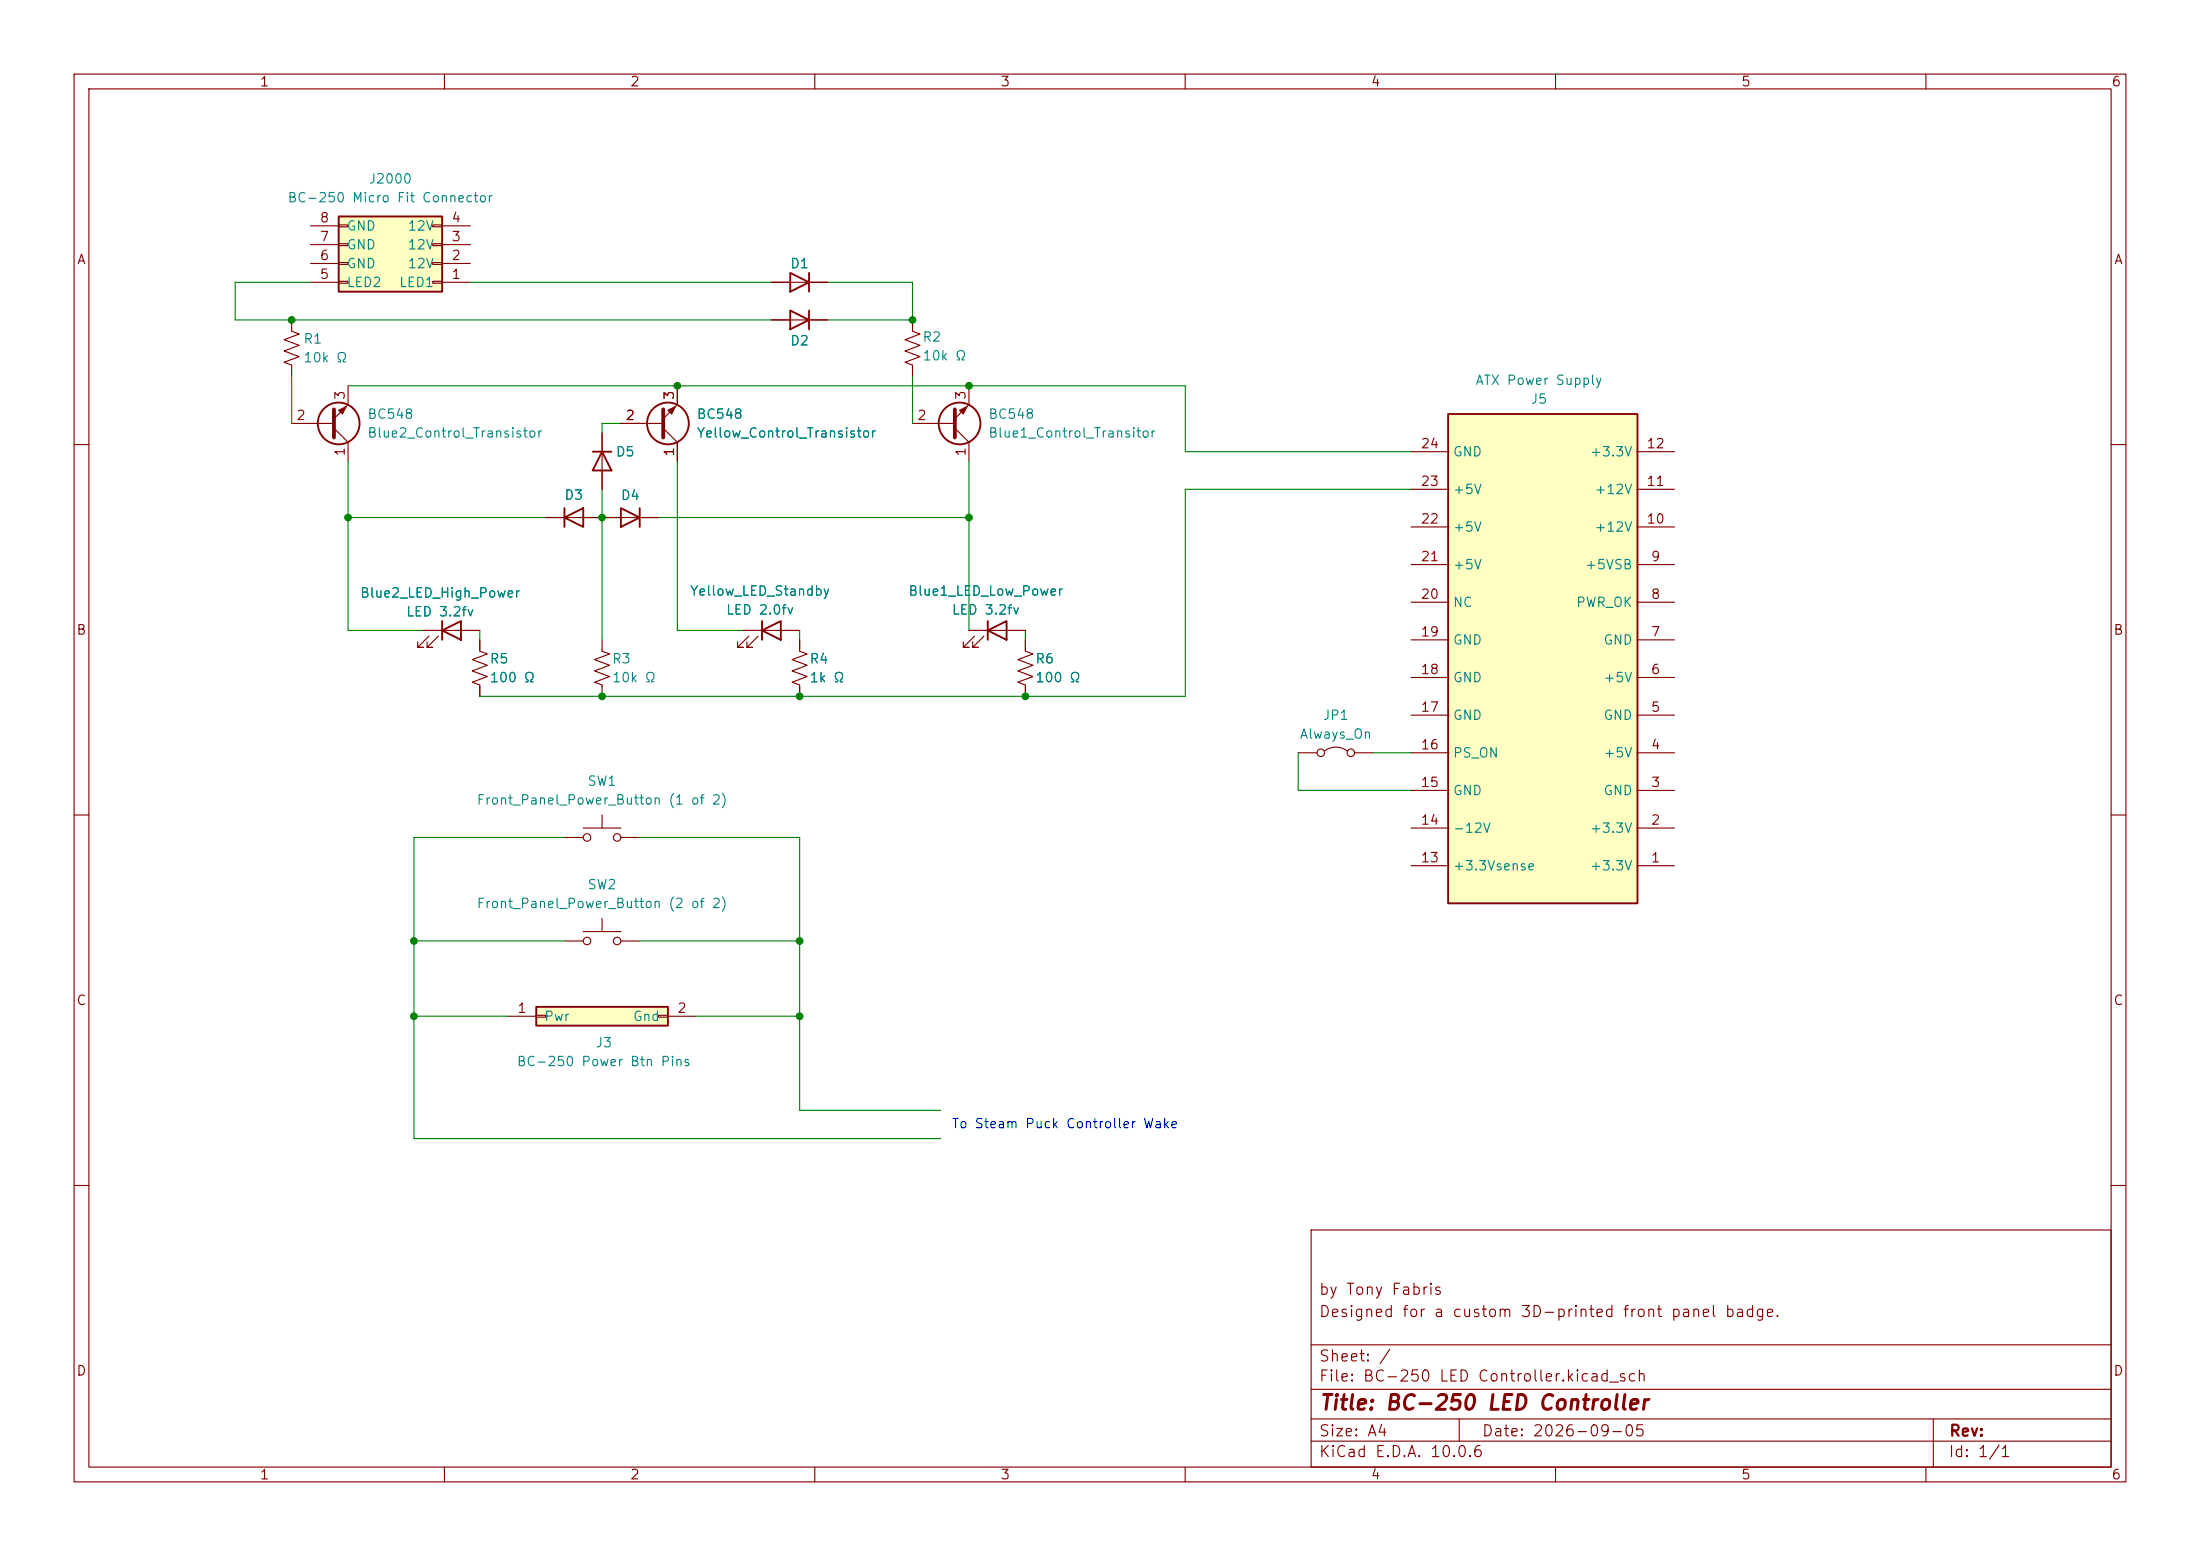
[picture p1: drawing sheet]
<svg xmlns="http://www.w3.org/2000/svg" width="297mm" height="210mm" viewBox="0 0 297 210" stroke-linecap="round" stroke-linejoin="round" font-family="sans-serif">
<g fill="none" stroke="#840000" stroke-width=".15">
<path d="M10 10h277v190h-277zM12 12h273v186h-273zM60 10v2M110 10v2M160 10v2M210 10v2M260 10v2M39.4 43.2v1.5l1 .4-2 .7 2 .8-2 .8 2 .7-2 .8 1 .4v1.5M83.8 57.2h5.7M89.5 57.8l1.9 1.9v2.5M91.4 52.1v2.5l-1.9 1.9M10 60h2"/>
<path d="M73.7 69.9h7.6M285 60h2M64.8 86.4v1.5l1 .4-2 .7 2 .8-2 .8 2 .7-2 .8 1 .4v1.5M100.3 85.1h7.6M101.1 85.9l-1.5 1.5h.7h-.7v-.8M102.4 85.9l-1.6 1.5h.8h-.8v-.8M10 110h2M285 110h2M10 160h2M177 166h108v32h-108zM285 160h2M60 198v2"/>
<path d="M110 198v2M160 198v2M177 194.5h108M177 191.5h108M177 187.5h108M177 181.5h108M197 191.5v3M210 198v2M260 198v2M261 191.5v6.5"/>
</g>
<g fill="none" stroke="#840000" stroke-width=".25">
<path d="M76.2 69.9l2.5-1.3v2.5zM76.2 68.6v2.5M102.9 85.1l2.5-1.3v2.6zM102.9 83.8v2.6"/>
<circle cx="90.2" cy="57.1" r="2.82"/>
</g>
<path d="M89.5 55.2v3.9" fill="none" stroke="#840000" stroke-width=".51"/>
<path d="M90.2 55.4l1-.5-.5 1z" fill="#840000" stroke="#840000" stroke-width=".15"/>
<path d="M45.7 29.2h14v10.2h-14z" fill="#ffffc2"/>
<g fill="none" stroke="#840000" stroke-width=".25">
<path d="M45.7 29.2h14v10.2h-14zM106.7 36.8l2.5 1.3-2.5 1.3zM109.2 36.8v2.6M106.7 41.9l2.5 1.3-2.5 1.3zM109.2 41.9v2.6"/>
<circle cx="45.7" cy="57.1" r="2.82"/>
</g>
<g fill="none" stroke="#840000" stroke-width=".15">
<path d="M41.9 38.1h3.8M41.9 35.6h3.8M41.9 33h3.8M41.9 30.5h3.8M45.7 38h1.3v.2h-1.3zM45.7 35.4h1.3v.3h-1.3zM45.7 32.9h1.3v.2h-1.3zM45.7 30.4h1.3v.2h-1.3zM58.4 38h1.3v.2h-1.3zM58.4 35.4h1.3v.3h-1.3zM58.4 32.9h1.3v.2h-1.3zM58.4 30.4h1.3v.2h-1.3z"/>
<path d="M59.7 38.1h3.8M59.7 35.6h3.8M59.7 33h3.8M59.7 30.5h3.8M104.1 38.1h7.7M39.4 57.2h5.7M45.1 57.8l1.9 1.9v2.5M47 52.1v2.5l-1.9 1.9M104.1 43.2h7.7M123.2 43.2v1.5l1 .4-2 .7 2 .8-2 .8 2 .7-2 .8 1 .4v1.5M138.4 86.4v1.5l1 .4-2 .7 2 .8-2 .8 2 .7-2 .8 1 .4v1.5"/>
</g>
<path d="M45.1 55.2v3.9" fill="none" stroke="#840000" stroke-width=".51"/>
<path d="M45.7 55.4l1-.5-.5 1z" fill="#840000" stroke="#840000" stroke-width=".15"/>
<path d="M195.5 55.9h25.6v66h-25.6z" fill="#ffffc2"/>
<g fill="none" stroke="#840000" stroke-width=".25">
<path d="M195.5 55.9h25.6v66h-25.6zM80 61h2.5M81.3 61l1.2 2.5h-2.5zM83.8 68.6l2.6 1.3-2.6 1.2zM86.4 68.6v2.5M59.7 85.1l2.5-1.3v2.6zM59.7 83.8v2.6M133.3 85.1l2.6-1.3v2.6zM133.3 83.8v2.6"/>
<circle cx="129.5" cy="57.1" r="2.82"/>
</g>
<g fill="none" stroke="#840000" stroke-width=".15">
<path d="M81.3 58.4v7.6M123.2 57.2h5.7M128.9 57.8l1.9 1.9v2.5M130.8 52.1v2.5l-1.9 1.9M81.3 69.9h7.6M190.5 76.2h5.1M190.5 71.1h5.1M190.5 66h5.1M190.5 61h5.1M221 76.2h5.1M221 71.1h5.1M221 66h5.1"/>
<path d="M221 61h5.1M57.1 85.1h7.7M57.9 85.9l-1.5 1.5h.7h-.7v-.8M59.2 85.9l-1.5 1.5h.7h-.7v-.8M107.9 86.4v1.5l1.1 .4-2.1 .7 2.1 .8-2.1 .8 2.1 .7-2.1 .8 1 .4v1.5M130.8 85.1h7.6M131.6 85.9l-1.6 1.5h.8h-.8v-.8M132.8 85.9l-1.5 1.5h.8h-.8v-.8M190.5 96.5h5.1M190.5 91.4h5.1M190.5 86.4h5.1M190.5 81.3h5.1"/>
<path d="M221 96.5h5.1M221 91.4h5.1M221 86.4h5.1M221 81.3h5.1M76.2 113h2.5M78.7 111.8h5.1M81.3 110v1.8M83.8 113h2.6M175.3 101.6h2.5M178.8 101.3a2.54 2.54 0 0 1 3.1 0M182.9 101.6h2.5M190.5 116.8h5.1"/>
<path d="M190.5 111.8h5.1M190.5 106.7h5.1M190.5 101.6h5.1M221 116.8h5.1M221 111.8h5.1M221 106.7h5.1M221 101.6h5.1"/>
<circle cx="79.2" cy="113" r=".51"/>
<circle cx="83.3" cy="113" r=".51"/>
<circle cx="178.3" cy="101.6" r=".51"/>
<circle cx="182.4" cy="101.6" r=".51"/>
</g>
<path d="M128.9 55.2v3.9" fill="none" stroke="#840000" stroke-width=".51"/>
<path d="M129.5 55.4l1.1-.5-.6 1z" fill="#840000" stroke="#840000" stroke-width=".15"/>
<path d="M72.4 135.9h17.8v2.5h-17.8z" fill="#ffffc2"/>
<path d="M72.4 135.9h17.8v2.5h-17.8z" fill="none" stroke="#840000" stroke-width=".25"/>
<g fill="none" stroke="#840000" stroke-width=".15">
<path d="M104.1 38.1h2.6M109.2 38.1h2.6M81.3 58.4v2.6M83.8 57.2h2.6M91.4 52.1v2.5M91.4 59.7v2.5M104.1 43.2h2.6M109.2 43.2h2.6M73.7 69.9h2.5M78.7 69.9h5.1M81.3 63.5v2.5M86.4 69.9h2.5"/>
<path d="M57.1 85.1h2.6M62.2 85.1h2.6M64.8 86.4v1.2M64.8 92.7v1.3M81.3 86.4v1.5l1 .4-2 .7 2 .8-2 .8 2 .7-2 .8 1 .4v1.5M100.3 85.1h2.6M105.4 85.1h2.5M107.9 86.4v1.2M107.9 92.7v1.3M130.8 85.1h2.5M135.9 85.1h2.5M138.4 86.4v1.2"/>
<path d="M138.4 92.7v1.3M68.6 137.2h3.8M72.4 137h1.3v.3h-1.3zM76.2 127h2.5M78.7 125.7h5.1M81.3 124v1.7M83.8 127h2.6M88.9 137h1.3v.3h-1.3zM90.2 137.2h3.8"/>
<circle cx="79.2" cy="127" r=".51"/>
<circle cx="83.3" cy="127" r=".51"/>
</g>
<g fill="none" stroke="#008400" stroke-width=".15">
<path d="M41.9 38.1h-10.2v5.1h72.4M63.5 38.1h40.6M111.8 38.1h11.4v5.1h-11.4M39.4 50.8v6.4M47 52.1h113v8.9h30.5M83.8 57.2h-2.5v1.2M123.2 50.8v6.4M47 62.2v22.9h10.1M47 69.9h26.7M81.3 66v20.4M88.9 69.9h41.9M91.4 62.2v22.9h8.9"/>
<path d="M130.8 62.2v22.9M190.5 66h-30.5v28h-95.2M64.8 85.1v1.3M107.9 85.1v1.3M138.4 85.1v1.3M76.2 113h-20.3v40.7h71.1M86.4 113h21.5v36.9h19.1M175.3 101.6v5.1h15.2M185.4 101.6h5.1M55.9 137.2h12.7M55.9 127h20.3M86.4 127h21.5"/>
<path d="M94 137.2h13.9"/>
</g>
<g fill="#008400" stroke="#008400" stroke-width=".14">
<circle cx="81.3" cy="69.9" r=".46"/>
<circle cx="55.9" cy="137.2" r=".46"/>
<circle cx="55.9" cy="127" r=".46"/>
<circle cx="47" cy="69.9" r=".46"/>
<circle cx="81.3" cy="94" r=".46"/>
<circle cx="107.9" cy="127" r=".46"/>
<circle cx="107.9" cy="137.2" r=".46"/>
<circle cx="130.8" cy="69.9" r=".46"/>
<circle cx="107.9" cy="94" r=".46"/>
<circle cx="138.4" cy="94" r=".46"/>
<circle cx="123.2" cy="43.2" r=".46"/>
<circle cx="91.4" cy="52.1" r=".46"/>
<circle cx="39.4" cy="43.2" r=".46"/>
<circle cx="130.8" cy="52.1" r=".46"/>
</g>
<text font-size="2" fill="#840000" x="178" y="190.8">Title: BC-250 LED Controller</text>
<g font-size="1.5" fill="#840000">
<text x="178" y="178.1">Designed for a custom 3D-printed front panel badge.</text>
<text x="178" y="175.1">by Tony Fabris</text>
<text x="178" y="184.1">Sheet: /</text>
<text x="178" y="186.8">File: BC-250 LED Controller.kicad_sch</text>
<text x="178" y="197">KiCad E.D.A. 10.0.6</text>
<text x="178" y="194.2">Size: A4</text>
<text x="200" y="194.2">Date: 2026-09-05</text>
<text x="263" y="197">Id: 1/1</text>
<text x="263" y="194.2">Rev:</text>
</g>
<g font-size="1.3" fill="#840000">
<text x="35" y="12">1</text>
<text x="85" y="12">2</text>
<text x="135" y="12">3</text>
<text x="185" y="12">4</text>
<text x="235" y="12">5</text>
<text x="285" y="12">6</text>
<text x="10.3" y="36">A</text>
<text x="43.1" y="35.4">6</text>
<text x="43.1" y="32.9">7</text>
<text x="43.1" y="30.3">8</text>
<text x="60.9" y="35.4">2</text>
<text x="60.9" y="32.9">3</text>
<text x="60.9" y="30.3">4</text>
<text x="285.3" y="36">A</text>
<text x="43.1" y="38">5</text>
<text x="60.9" y="38">1</text>
<text x="39.9" y="57">2</text>
<text x="46.9" y="54.1" transform="rotate(-90 46.9 54.1)">3</text>
<text x="84.4" y="57">2</text>
<text x="91.3" y="54.1" transform="rotate(-90 91.3 54.1)">3</text>
<text x="123.7" y="57">2</text>
<text x="130.7" y="54.1" transform="rotate(-90 130.7 54.1)">3</text>
<text x="46.9" y="61.7" transform="rotate(-90 46.9 61.7)">1</text>
<text x="91.3" y="61.7" transform="rotate(-90 91.3 61.7)">1</text>
<text x="130.7" y="61.7" transform="rotate(-90 130.7 61.7)">1</text>
<text x="191.7" y="65.9">23</text>
<text x="191.7" y="60.8">24</text>
<text x="222.2" y="65.9">11</text>
<text x="222.2" y="60.8">12</text>
<text x="191.7" y="71">22</text>
<text x="222.2" y="71">10</text>
<text x="191.7" y="76.1">21</text>
<text x="222.8" y="76.1">9</text>
<text x="191.7" y="81.1">20</text>
<text x="222.8" y="81.1">8</text>
<text x="10.2" y="86">B</text>
<text x="191.7" y="86.2">19</text>
<text x="222.8" y="86.2">7</text>
<text x="285.2" y="86">B</text>
<text x="191.7" y="91.3">18</text>
<text x="222.8" y="91.3">6</text>
<text x="191.7" y="101.5">16</text>
<text x="191.7" y="96.4">17</text>
<text x="222.8" y="101.5">4</text>
<text x="222.8" y="96.4">5</text>
<text x="191.7" y="106.5">15</text>
<text x="222.8" y="106.5">3</text>
<text x="191.7" y="111.6">14</text>
<text x="222.8" y="111.6">2</text>
<text x="191.7" y="116.7">13</text>
<text x="222.8" y="116.7">1</text>
<text x="10.2" y="136">C</text>
<text x="69.8" y="137">1</text>
<text x="91.3" y="137">2</text>
<text x="285.2" y="136">C</text>
<text x="10.2" y="186">D</text>
<text x="285.2" y="186">D</text>
<text x="35" y="200">1</text>
<text x="85" y="200">2</text>
<text x="135" y="200">3</text>
<text x="185" y="200">4</text>
<text x="235" y="200">5</text>
<text x="285" y="200">6</text>
</g>
<g font-size="1.3" fill="#008484">
<text x="38.7" y="27.6">BC-250 Micro Fit Connector</text>
<text x="49.7" y="25.1">J2000</text>
<text x="46.7" y="34">GND</text>
<text x="46.7" y="31.4">GND</text>
<text x="54.9" y="34">12V</text>
<text x="54.9" y="31.4">12V</text>
<text x="46.7" y="39.1">LED2</text>
<text x="46.7" y="36.5">GND</text>
<text x="53.8" y="39.1">LED1</text>
<text x="54.9" y="36.5">12V</text>
<text x="106.6" y="36.5">D1</text>
<text x="40.9" y="46.7">R1</text>
<text x="106.6" y="46.9">D2</text>
<text x="124.4" y="46.4">R2</text>
<text x="40.9" y="49.2">10k Ω</text>
<text x="124.4" y="49">10k Ω</text>
<text x="199.1" y="52.3">ATX Power Supply</text>
<text x="49.5" y="59.4">Blue2_Control_Transistor</text>
<text x="49.5" y="56.8">BC548</text>
<text x="94" y="59.4">Yellow_Control_Transistor</text>
<text x="94" y="56.8">BC548</text>
<text x="133.3" y="59.4">Blue1_Control_Transitor</text>
<text x="133.3" y="56.8">BC548</text>
<text x="206.6" y="54.8">J5</text>
<text x="83" y="61.9">D5</text>
<text x="196.1" y="61.9">GND</text>
<text x="214.6" y="61.9">+3.3V</text>
<text x="76.1" y="67.8">D3</text>
<text x="83.7" y="67.8">D4</text>
<text x="196.1" y="67">+5V</text>
<text x="215.2" y="67">+12V</text>
<text x="196.1" y="77.2">+5V</text>
<text x="196.1" y="72.1">+5V</text>
<text x="213.9" y="77.2">+5VSB</text>
<text x="215.2" y="72.1">+12V</text>
<text x="48.5" y="81">Blue2_LED_High_Power</text>
<text x="54.7" y="83.5">LED 3.2fv</text>
<text x="93.1" y="80.7">Yellow_LED_Standby</text>
<text x="97.9" y="83.3">LED 2.0fv</text>
<text x="122.5" y="80.7">Blue1_LED_Low_Power</text>
<text x="128.4" y="83.3">LED 3.2fv</text>
<text x="196.1" y="82.2">NC</text>
<text x="212.7" y="82.2">PWR_OK</text>
<text x="66" y="89.9">R5</text>
<text x="82.5" y="89.9">R3</text>
<text x="109.2" y="89.9">R4</text>
<text x="139.7" y="89.9">R6</text>
<text x="196.1" y="87.3">GND</text>
<text x="216.4" y="87.3">GND</text>
<text x="66" y="92.4">100 Ω</text>
<text x="82.5" y="92.4">10k Ω</text>
<text x="109.2" y="92.4">1k Ω</text>
<text x="139.7" y="92.4">100 Ω</text>
<text x="196.1" y="92.4">GND</text>
<text x="216.4" y="92.4">+5V</text>
<text x="175.4" y="100">Always_On</text>
<text x="178.5" y="97.5">JP1</text>
<text x="196.1" y="97.5">GND</text>
<text x="216.4" y="97.5">GND</text>
<text x="79.2" y="106.4">SW1</text>
<text x="196.1" y="107.6">GND</text>
<text x="196.1" y="102.6">PS_ON</text>
<text x="216.4" y="107.6">GND</text>
<text x="216.4" y="102.6">+5V</text>
<text x="64.3" y="108.9">Front_Panel_Power_Button (1 of 2)</text>
<text x="196.1" y="112.7">-12V</text>
<text x="214.6" y="112.7">+3.3V</text>
<text x="196.1" y="117.8">+3.3Vsense</text>
<text x="214.6" y="117.8">+3.3V</text>
<text x="64.3" y="122.9">Front_Panel_Power_Button (2 of 2)</text>
<text x="79.2" y="120.3">SW2</text>
<text x="73.4" y="138.1">Pwr</text>
<text x="80.3" y="141.7">J3</text>
<text x="85.4" y="138.1">Gnd</text>
<text x="69.7" y="144.2">BC-250 Power Btn Pins</text>
</g>
<text font-size="1.3" fill="#0000c2" x="128.4" y="152.6">To Steam Puck Controller Wake</text>
</svg>
